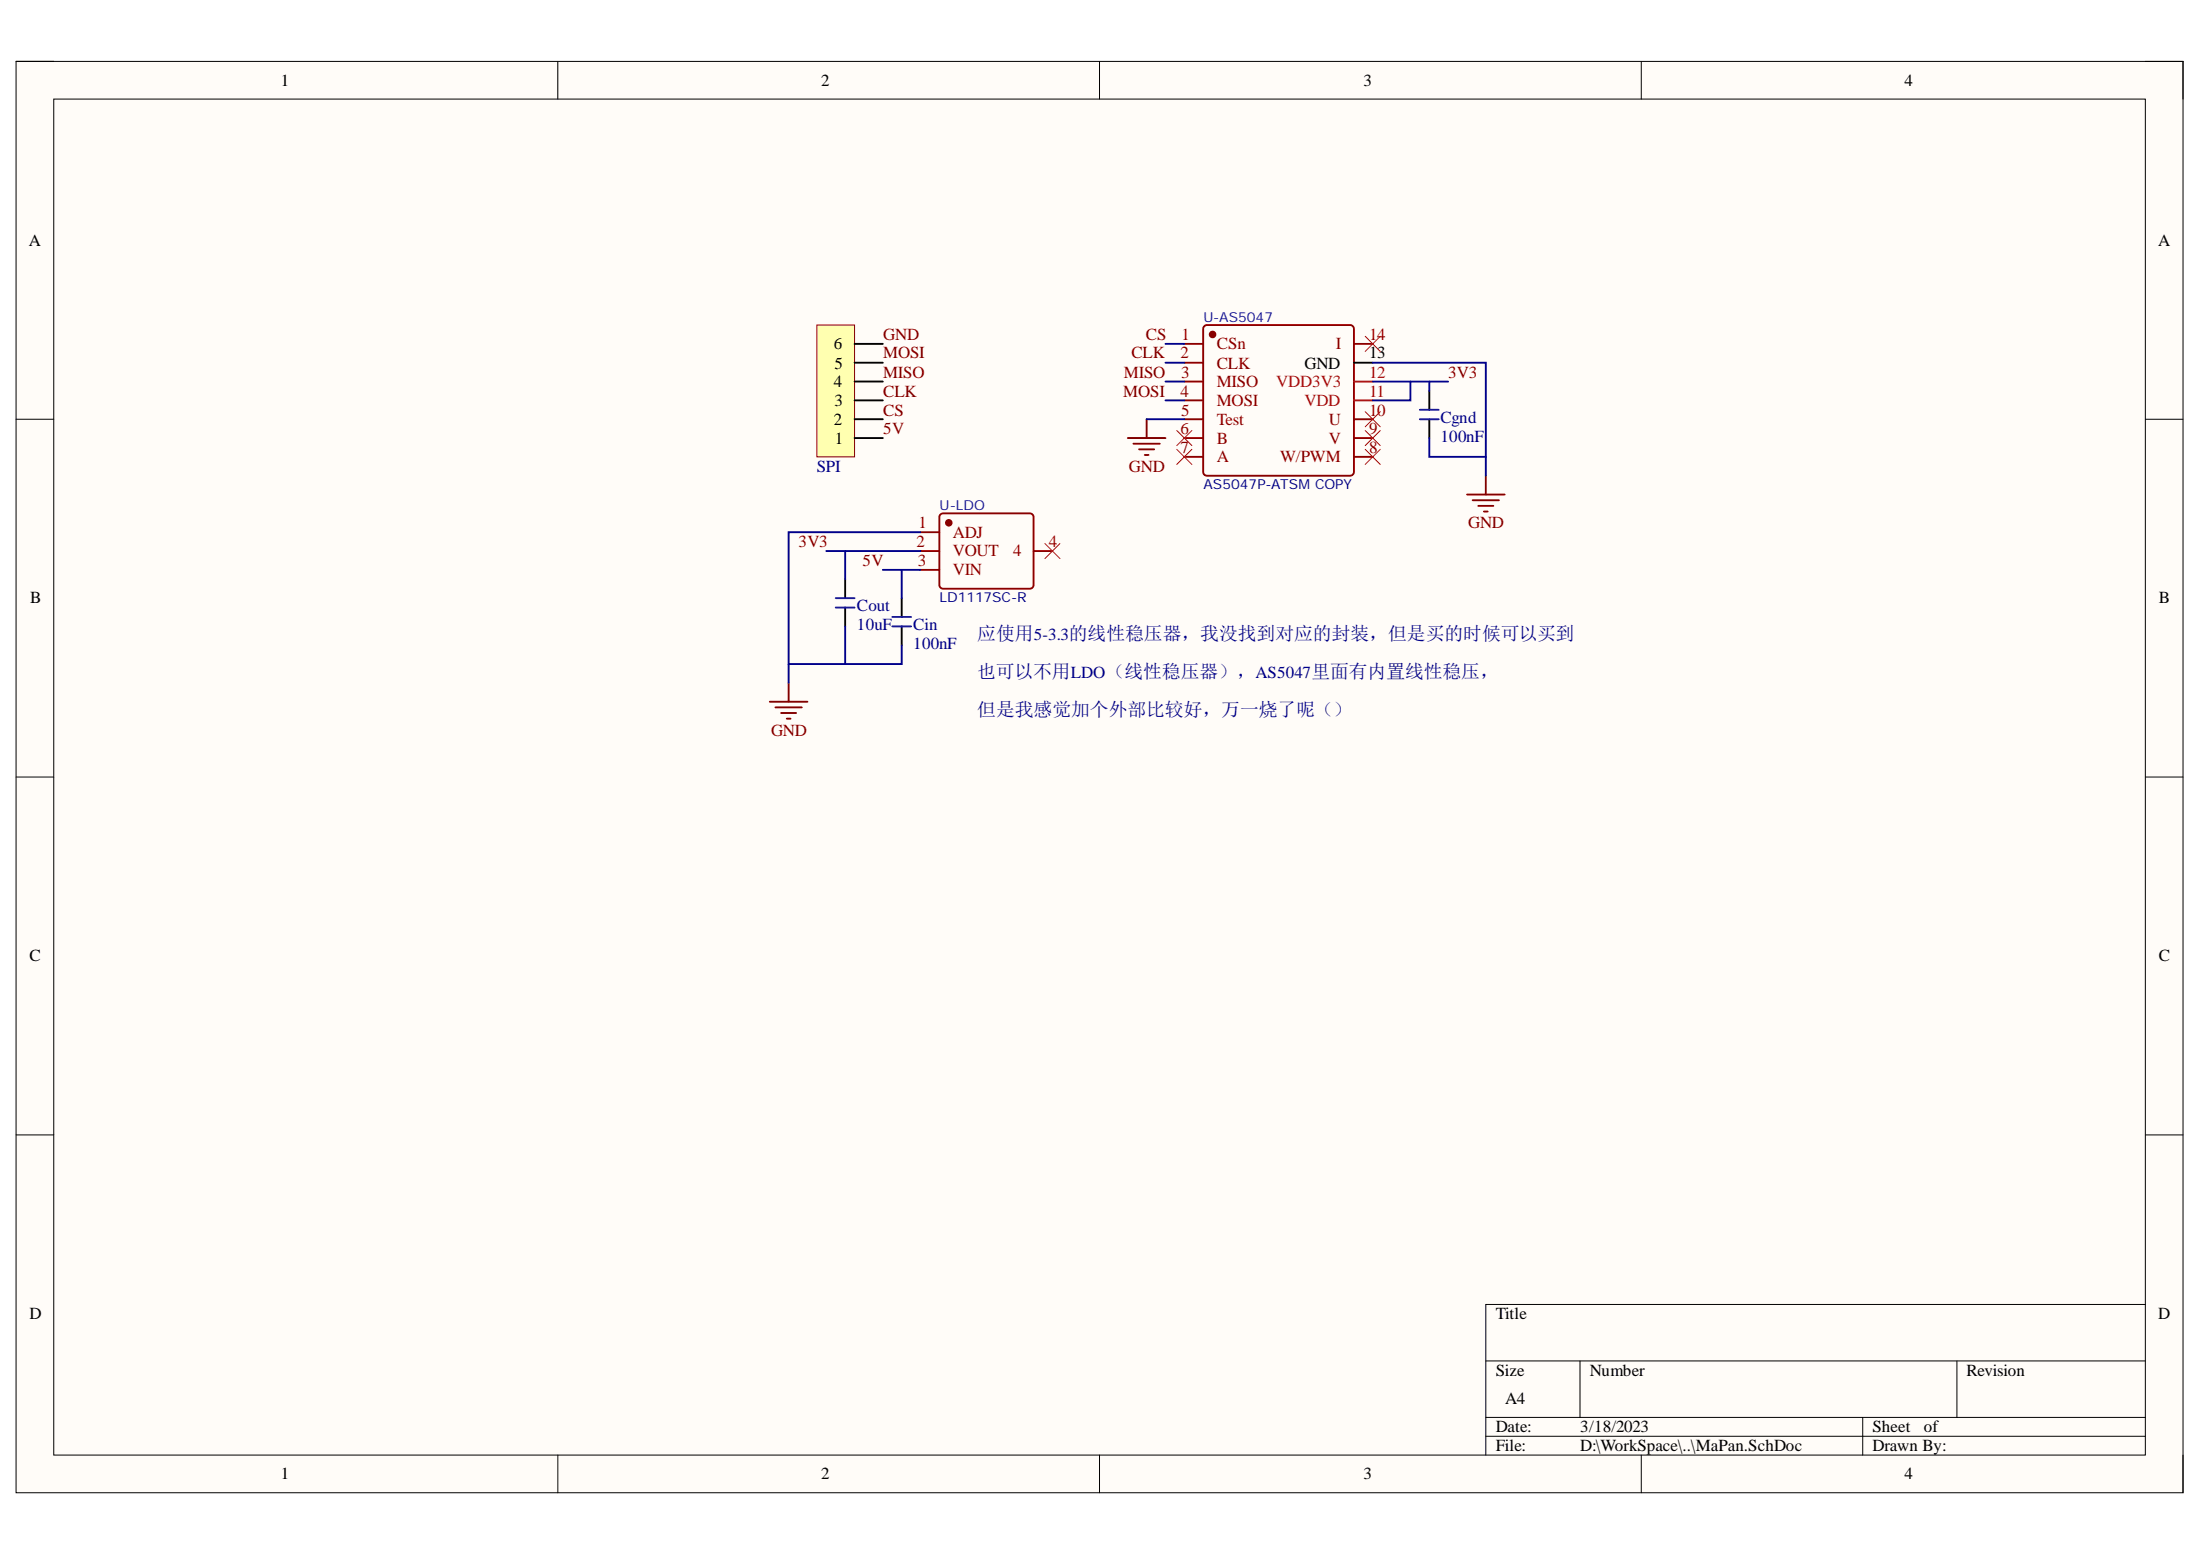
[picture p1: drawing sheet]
<svg xmlns="http://www.w3.org/2000/svg" width="297mm" height="210mm" viewBox="0 0 297 210" stroke-linecap="round" stroke-linejoin="round" font-family="sans-serif">
<path d="M2.2 8.3h292.5v193.2h-292.5z" fill-rule="evenodd" fill="#fffcf8"/>
<path d="M2.2 8.3h292.5v193.2h-292.5z" fill="none" stroke="#000" stroke-width=".14"/>
<path d="M7.3 13.4h282.4v183h-282.4z" fill-rule="evenodd" fill="#fffcf8"/>
<g fill="none" stroke="#000" stroke-width=".14">
<path d="M2.2 8.3h5.1M7.3 13.4h282.4v183h-282.4zM75.3 8.3v5.1M148.5 8.3v5.1M221.6 8.3v5.1M289.7 8.3h5v5.1M2.2 56.6h5.1M289.7 56.6h5M2.2 104.9h5.1M289.7 104.9h5M2.2 153.2h5.1M289.7 153.2h5"/>
<path d="M289.7 176.1h-89.1v20.3M75.3 196.4v5.1M148.5 196.4v5.1M200.6 183.7h89.1M200.6 191.3h89.1M200.6 193.9h89.1M213.3 183.7v7.6M221.6 196.4v5.1M251.5 191.3v5.1M264.2 183.7v7.6M294.7 196.4v5.1"/>
</g>
<path d="M162.5 44.1l.5-.2h19.3h.3l.2 .5v19.3l-.1 .3-.4 .2h-19.3l-.3-.1-.2-.4v-19.3z" fill="none" stroke="#800" stroke-width=".25"/>
<circle cx="163.7" cy="45.1" r=".38" fill="#800"/>
<g fill="none" stroke="#800" stroke-width=".25">
<path d="M159.9 46.4h2.6M159.9 49h2.6M159.9 51.5h2.6M159.9 54h2.6M159.9 56.6h2.6M159.9 59.1h2.6M182.8 46.4h2.5M182.8 56.6h2.5M182.8 59.1h2.5M126.9 69.5l.4-.2h11.7l.3 .1 .3 .4-.1 9.4-.5 .3h-11.7l-.2-.1-.2-.2-.1-.2v-9.2zM159.9 61.7h2.6M182.8 61.7h2.5"/>
<circle cx="163.7" cy="45.1" r=".38"/>
</g>
<path d="M182.8 54h2.5M182.8 51.5h2.5" fill="none" stroke="#f00" stroke-width=".25"/>
<path d="M182.8 49h2.5" fill="none" stroke="#000" stroke-width=".25"/>
<circle cx="128.1" cy="70.6" r=".38" fill="#800"/>
<g fill="none" stroke="#800" stroke-width=".25">
<path d="M124.3 71.8h2.5M124.3 74.4h2.5M124.3 76.9h2.5M139.6 74.4h2.5"/>
<circle cx="128.1" cy="70.6" r=".38"/>
</g>
<path d="M110.3 43.9h5.1v17.8h-5.1z" fill-rule="evenodd" fill="#ffffb0"/>
<path d="M110.3 43.9h5.1v17.8h-5.1z" fill="none" stroke="#800000" stroke-width=".14"/>
<path d="M115.4 59.1h3.8M115.4 56.6h3.8M115.4 54h3.8M115.4 51.5h3.8M115.4 49h3.8M115.4 46.4h3.8M193 52.8v2.5M193 56.6v2.5M114.1 78.2v2.5M114.1 82v2.6M121.7 80.7v2.6M121.7 84.6v2.5" fill="none" stroke="#000" stroke-width=".25"/>
<g fill="none" stroke="#800000" stroke-width=".25">
<path d="M152.3 59.1h5.1M153 59.9h3.6M154.8 56.6v2.5M153.8 60.7h2M154.6 61.4h.5M198.1 66.8h5.1M198.8 67.5h3.6M199.6 68.3h2M200.4 69h.5M200.6 64.2v2.6M103.9 94.7h5.1M104.7 95.5h3.6"/>
<path d="M105.5 96.2h2M106.2 97h.5M106.5 92.2v2.5"/>
</g>
<g fill="none" stroke="#f00" stroke-width=".14">
<path d="M158.9 58.1l2 2M160.9 58.1l-2 2M184.3 45.4l2.1 2M184.3 55.6l2.1 2M184.3 58.1l2.1 2M186.4 45.4l-2.1 2M186.4 55.6l-2.1 2M186.4 58.1l-2.1 2M141.1 73.4l2 2M143.1 73.4l-2 2M158.9 60.7l2 2M160.9 60.7l-2 2"/>
<path d="M184.3 60.7l2.1 2M186.4 60.7l-2.1 2"/>
</g>
<path d="M191.7 56.6h2.6M191.7 55.3h2.6M112.8 82h2.6M112.8 80.7h2.6M120.5 84.6h2.5M120.5 83.3h2.5" fill="none" stroke="#00f" stroke-width=".25"/>
<g fill="none" stroke="#000080" stroke-width=".25">
<path d="M154.8 56.6h5.1M157.4 54h2.5M157.4 51.5h2.5M157.4 49h2.5M157.4 46.4h2.5M185.3 51.5h10.2M185.3 49h15.3v12.7h-7.6v-2.6M190.4 51.5v2.5h-5.1M193 51.5v1.3M111.6 74.4h12.7M114.1 74.4v3.8M119.2 76.9h5.1"/>
<path d="M121.7 76.9v3.8M124.3 71.8h-17.8v17.8h7.6M200.6 61.7v2.5M106.5 89.6v2.6M114.1 84.6v5M121.7 87.1v2.5h-7.6"/>
</g>
<g font-size="2.5" fill="#000080">
<text x="131.9" y="86.5">应使用5-3.3的线性稳压器，我没找到对应的封装，但是买的时候可以买到</text>
<text x="131.9" y="91.5">也可以不用LDO（线性稳压器），AS5047里面有内置线性稳压，</text>
<text x="131.9" y="96.6">但是我感觉加个外部比较好，万一烧了呢（）</text>
</g>
<g font-size="2.3">
<text x="37.9" y="11.6">1</text>
<text x="110.9" y="11.6">2</text>
<text x="184.1" y="11.6">3</text>
<text x="257.1" y="11.6">4</text>
<text x="3.9" y="33.2">A</text>
<text x="291.4" y="33.2">A</text>
<text x="112.6" y="47.1">6</text>
<text x="112.6" y="52.3">4</text>
<text x="112.7" y="49.7">5</text>
<text x="176.1" y="49.7">GND</text>
<text x="184.8" y="48.4">13</text>
<text x="112.6" y="57.4">2</text>
<text x="112.7" y="54.8">3</text>
<text x="112.7" y="59.9">1</text>
<text x="4.1" y="81.5">B</text>
<text x="291.5" y="81.5">B</text>
<text x="4" y="129.8">C</text>
<text x="291.5" y="129.8">C</text>
<text x="4" y="178.1">D</text>
<text x="201.9" y="178.1">Title</text>
<text x="291.4" y="178.1">D</text>
<text x="201.9" y="185.7">Size</text>
<text x="214.6" y="185.7">Number</text>
<text x="265.5" y="185.7">Revision</text>
<text x="203.2" y="189.6">A4</text>
<text x="201.9" y="193.4">Date:</text>
<text x="201.9" y="195.9">File:</text>
<text x="213.4" y="193.4">3/18/2023</text>
<text x="213.4" y="195.9">D:\WorkSpace\..\MaPan.SchDoc</text>
<text x="252.8" y="193.4">Sheet</text>
<text x="252.8" y="195.9">Drawn By:</text>
<text x="259.8" y="193.4">of</text>
<text x="37.9" y="199.7">1</text>
<text x="110.9" y="199.7">2</text>
<text x="184.1" y="199.7">3</text>
<text x="257.1" y="199.7">4</text>
</g>
<g font-size="2.3" fill="#800000">
<text x="119.3" y="45.9">GND</text>
<text x="154.7" y="45.9">CS</text>
<text x="119.3" y="53.5">CLK</text>
<text x="119.3" y="51">MISO</text>
<text x="119.3" y="48.4">MOSI</text>
<text x="151.7" y="53.5">MOSI</text>
<text x="151.8" y="51">MISO</text>
<text x="152.8" y="48.4">CLK</text>
<text x="195.5" y="51">3V3</text>
<text x="119.3" y="58.6">5V</text>
<text x="119.3" y="56.1">CS</text>
<text x="152.4" y="63.7">GND</text>
<text x="198.2" y="71.3">GND</text>
<text x="107.8" y="73.8">3V3</text>
<text x="116.5" y="76.4">5V</text>
<text x="104.1" y="99.3">GND</text>
</g>
<g font-size="2.3" fill="#800">
<text x="159.5" y="45.9">1</text>
<text x="164.3" y="47.1">CSn</text>
<text x="180.4" y="47.1">I</text>
<text x="184.8" y="45.9">14</text>
<text x="159.4" y="48.4">2</text>
<text x="159.4" y="53.5">4</text>
<text x="159.5" y="51">3</text>
<text x="164.3" y="49.7">CLK</text>
<text x="164.3" y="52.3">MISO</text>
<text x="159.4" y="58.6">6</text>
<text x="159.5" y="56.1">5</text>
<text x="164.3" y="54.8">MOSI</text>
<text x="164.3" y="57.4">Test</text>
<text x="164.3" y="59.9">B</text>
<text x="179.4" y="59.9">V</text>
<text x="179.4" y="57.4">U</text>
<text x="184.8" y="58.6">9</text>
<text x="184.8" y="56.1">10</text>
<text x="159.4" y="61.2">7</text>
<text x="164.3" y="62.4">A</text>
<text x="172.8" y="62.4">W/PWM</text>
<text x="184.8" y="61.2">8</text>
<text x="124" y="71.3">1</text>
<text x="123.7" y="73.8">2</text>
<text x="123.9" y="76.4">3</text>
<text x="128.6" y="72.6">ADJ</text>
<text x="128.6" y="75.1">VOUT</text>
<text x="128.6" y="77.7">VIN</text>
<text x="136.8" y="75.1">4</text>
<text x="141.6" y="73.8">4</text>
</g>
<g font-size="2.3" fill="#f00">
<text x="172.3" y="52.3">VDD3V3</text>
<text x="184.8" y="53.5">11</text>
<text x="184.8" y="51">12</text>
<text x="176.1" y="54.8">VDD</text>
</g>
<g font-size="2.3" fill="#000080">
<text x="194.5" y="57.1">Cgnd</text>
<text x="194.5" y="59.6">100nF</text>
<text x="110.3" y="63.7">SPI</text>
<text x="115.7" y="82.5">Cout</text>
<text x="115.7" y="85">10uF</text>
<text x="123.3" y="85">Cin</text>
<text x="123.3" y="87.6">100nF</text>
</g>
<g font-size="1.9" fill="#00f">
<text x="162.5" y="43.5">U-AS5047</text>
<text x="126.9" y="68.9">U-LDO</text>
</g>
<g font-size="1.9" fill="#000080">
<text x="162.5" y="66.1">AS5047P-ATSM COPY</text>
<text x="126.9" y="81.3">LD1117SC-R</text>
</g>
</svg>
